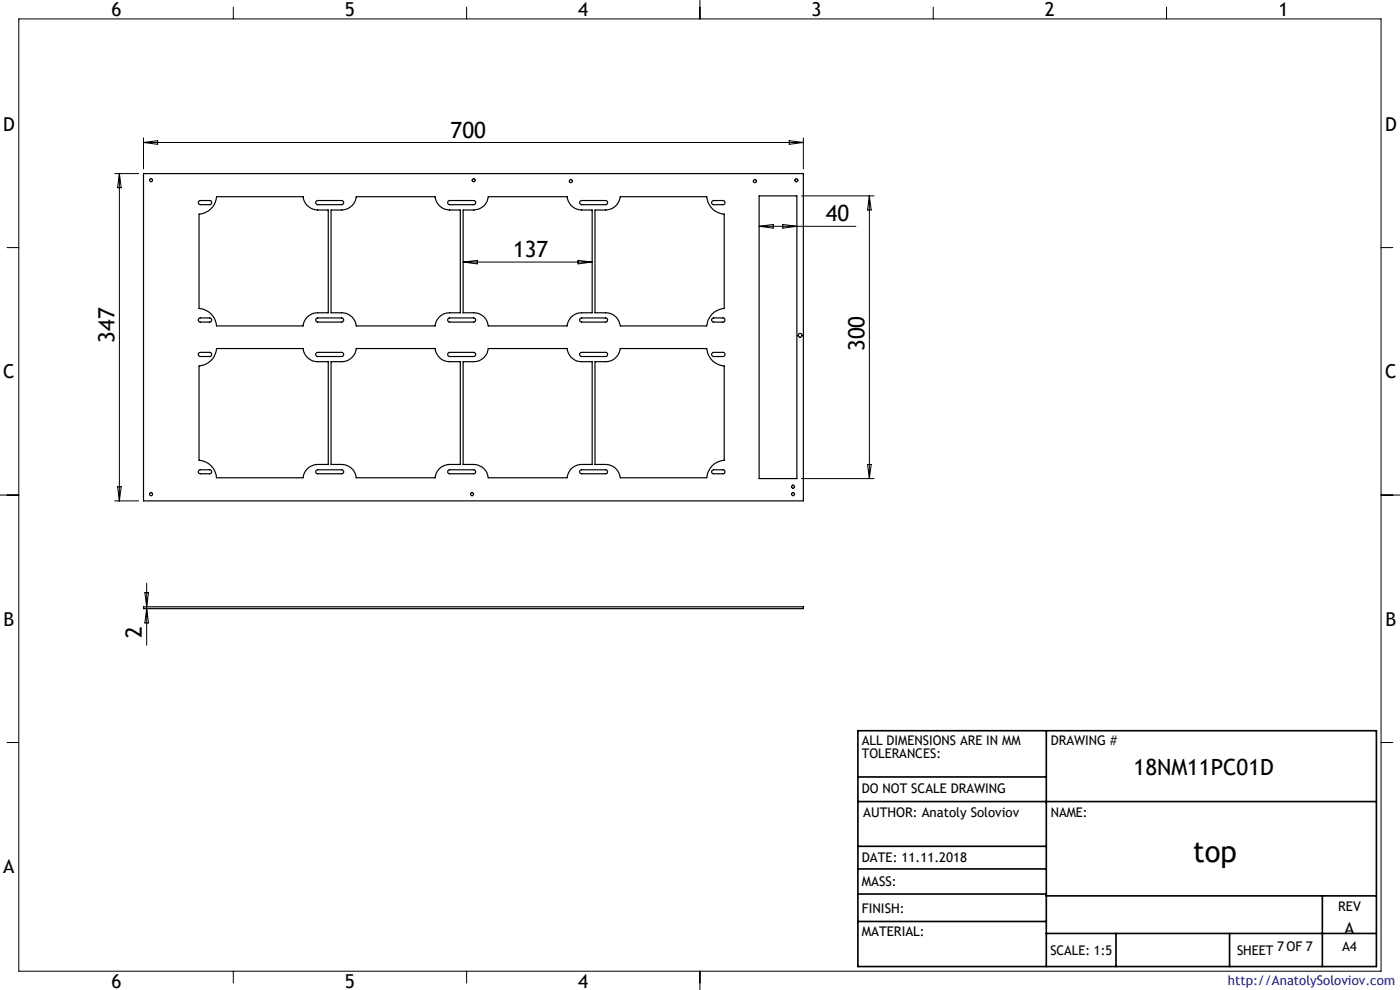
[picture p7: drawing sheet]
<svg xmlns="http://www.w3.org/2000/svg" width="297mm" height="210mm" viewBox="0 0 297 210" stroke-linecap="round" stroke-linejoin="round" font-family="sans-serif">
<g fill="none" stroke="#000" stroke-width=".21">
<path d="M4 4h289v202h-289zM49.5 1.5v2.5M99 1.5v2.5M148.5 0v4M198 1.5v2.5M247.5 1.5v2.5M24.3 36.8h5.1M25.3 36.8v69.4M25.3 36.8l.4 3h-.8zM30.4 29.2v6.6M30.4 30.2h140M30.4 30.2l3-.4v.8z"/>
<path d="M167.4 29.8l3 .4-3 .4zM170.4 29.2v6.6M1.5 52.5h2.5M98.2 55.6h27.4M98.2 55.6l3-.4v.8zM122.6 55.2l3 .4-3 .4zM161 48h20.6M161 48l3-.4v.8zM166.1 47.6l3 .4-3 .4zM170 41.5h15.4M184.4 41.5v60M184.4 41.5l.4 3h-.8z"/>
<path d="M293 52.5h2.5M184 98.5h.8l-.4 3zM0 105h4M24.3 106.2h5.1M24.9 103.2h.8l-.4 3zM170 101.5h15.4M293 105h4M30.7 125.7h.8l-.4 3zM31.1 123.7v13.2M31.1 129.1l.4 3h-.8zM1.5 157.5h2.5M293 157.5h2.5"/>
<path d="M49.5 206v2.5M99 206v2.5M148.5 206v4"/>
</g>
<g fill="none" stroke="#000" stroke-width=".35">
<path d="M182 155h110v50h-110zM222 155v50M182 170h110M182 164.8h40M182 179.5h40M182 195.5h40M182 189.6h40M182 184.3h40M222 190h70M222 198h70M236.7 198v7M260.8 198v7"/>
<path d="M280.5 190v15"/>
</g>
<g fill="none" stroke="#000" stroke-width=".25">
<path d="M30.4 36.8h140v69.4h-140zM42.2 42.7l.3-.2h2a.44 .44 0 0 1 .4 .5 .44 .44 0 0 1-.4 .4h-2.2l-.2-.4zM45.9 41.7h18.4a3.1 3.1 0 0 0 3.1 2.8h2.2v21.8a6.1 6.1 0 0 0-3.7 .4 3.1 3.1 0 0 0-1.6 2.4h-18.4a4 4 0 0 0-3.7-3.7v-20a4 4 0 0 0 3.7-3.7zM67.1 42.7l.3-.2h5.1a.44 .44 0 0 1 .4 .5 .44 .44 0 0 1-.4 .4h-5.1l-.4-.3zM70.2 44.5a6.4 6.4 0 0 0 3.7-.3 3.1 3.1 0 0 0 1.7-2.5h16.7a3.2 3.2 0 0 0 3.1 2.8h2.2v21.8a6.4 6.4 0 0 0-3.7 .4 3.3 3.3 0 0 0-1.6 2.4h-16.7a3 3 0 0 0-3.1-2.8h-2.3zM95.1 42.7l.3-.2h5.1a.44 .44 0 0 1 .4 .5 .44 .44 0 0 1-.4 .4h-5.1l-.4-.3zM98.2 44.5a6.4 6.4 0 0 0 3.8-.3 3.1 3.1 0 0 0 1.6-2.5h16.7a3.1 3.1 0 0 0 3.1 2.8h2.2v21.8a6.1 6.1 0 0 0-3.7 .4 3.3 3.3 0 0 0-1.6 2.4h-16.7a3 3 0 0 0-3.1-2.8h-2.3zM123.1 42.7l.3-.2h5.1a.44 .44 0 0 1 .4 .5 .44 .44 0 0 1-.4 .4h-5.1l-.4-.3zM126.2 44.5a6.4 6.4 0 0 0 3.8-.3 3.3 3.3 0 0 0 1.6-2.5h18.3a4 4 0 0 0 3.7 3.7v20a4 4 0 0 0-3.7 3.7h-18.3a3.1 3.1 0 0 0-3.1-2.8h-2.3zM151.1 42.7l.3-.2h2a.44 .44 0 0 1 .4 .5 .44 .44 0 0 1-.4 .4h-2.2l-.2-.4zM161 41.5h8.1v60h-8.1zM42.2 74.9l.3-.2h2a.44 .44 0 0 1 .4 .5 .44 .44 0 0 1-.4 .4h-2.2l-.2-.4z"/>
<path d="M42.2 67.6l.3-.2h2a.44 .44 0 0 1 .4 .5 .44 .44 0 0 1-.4 .4h-2.2l-.2-.4zM42.2 77.6a4 4 0 0 0 3.7-3.7h18.4a3.1 3.1 0 0 0 3.1 2.8h2.2v21.8a5.6 5.6 0 0 0-3.7 .4 2.93 2.93 0 0 0-1.6 2.4h-18.4a4 4 0 0 0-3.7-3.7zM67.1 74.9l.3-.2h5.1a.44 .44 0 0 1 .4 .5 .44 .44 0 0 1-.4 .4h-5.1l-.4-.3zM67.1 67.6l.3-.2h5.1a.44 .44 0 0 1 .4 .5 .44 .44 0 0 1-.4 .4h-5.1l-.4-.3zM70.2 76.7a6.1 6.1 0 0 0 3.7-.3l.5-.3a2.99 2.99 0 0 0 1.2-2.2h16.7a3.2 3.2 0 0 0 3.1 2.8h2.2v21.8a5.8 5.8 0 0 0-3.7 .4 3.1 3.1 0 0 0-1.6 2.4h-16.7a3.1 3.1 0 0 0-3.1-2.8h-2.3zM95.1 74.9l.3-.2h5.1a.44 .44 0 0 1 .4 .5 .44 .44 0 0 1-.4 .4h-5.1l-.4-.3zM95.1 67.6l.3-.2h5.1a.44 .44 0 0 1 .4 .5 .44 .44 0 0 1-.4 .4h-5.1l-.4-.3zM98.2 76.7a6.1 6.1 0 0 0 3.8-.3l.4-.3a2.99 2.99 0 0 0 1.2-2.2h16.7a3.1 3.1 0 0 0 3.1 2.8h2.2v21.8a5.6 5.6 0 0 0-3.7 .4 3.1 3.1 0 0 0-1.6 2.4h-16.7a3.1 3.1 0 0 0-3.1-2.8h-2.3zM123.1 74.9l.3-.2h5.1a.44 .44 0 0 1 .4 .5 .44 .44 0 0 1-.4 .4h-5.1l-.4-.3zM123.1 67.6l.3-.2h5.1a.44 .44 0 0 1 .4 .5 .44 .44 0 0 1-.4 .4h-5.1l-.4-.3zM126.2 76.7a6.2 6.2 0 0 0 3.8-.3l.7-.7a3.1 3.1 0 0 0 .9-1.8h18.3a4 4 0 0 0 3.7 3.7v20a4 4 0 0 0-3.7 3.7h-18.3a3.2 3.2 0 0 0-3.1-2.8h-2.3zM151.1 74.9l.3-.2h2a.44 .44 0 0 1 .4 .5 .44 .44 0 0 1-.4 .4h-2.2l-.2-.4z"/>
<path d="M151.1 67.6l.3-.2h2a.44 .44 0 0 1 .4 .5 .44 .44 0 0 1-.4 .4h-2.2l-.2-.4zM42.2 99.8l.3-.1h2a.42 .42 0 0 1 .4 .4 .42 .42 0 0 1-.4 .4h-2.2l-.2-.2zM67.1 99.8l.3-.1h5.1a.42 .42 0 0 1 .4 .4 .42 .42 0 0 1-.4 .4h-5.1l-.4-.2zM95.1 99.8l.3-.1h5.1a.42 .42 0 0 1 .4 .4 .42 .42 0 0 1-.4 .4h-5.1l-.4-.2zM123.1 99.8l.3-.1h5.1a.42 .42 0 0 1 .4 .4 .42 .42 0 0 1-.4 .4h-5.1l-.4-.2zM151.1 99.8l.3-.1h2a.42 .42 0 0 1 .4 .4 .42 .42 0 0 1-.4 .4h-2.2l-.2-.2zM30.4 128.7h140v.4h-140z"/>
<circle cx="32" cy="38.2" r=".32"/>
<circle cx="100.5" cy="38.2" r=".32"/>
<circle cx="121.1" cy="38.4" r=".32"/>
<circle cx="160.1" cy="38.4" r=".32"/>
<circle cx="168.9" cy="38.2" r=".31"/>
<circle cx="169.7" cy="71.1" r=".4"/>
<circle cx="32" cy="104.8" r=".33"/>
<circle cx="100.2" cy="104.8" r=".32"/>
<circle cx="168.2" cy="103.2" r=".32"/>
<circle cx="168.2" cy="104.8" r=".32"/>
</g>
<text font-size="6.3" x="253.1" y="182.9">top</text>
<g font-size="4.7">
<text x="95.6" y="29.2">700</text>
<text x="175.2" y="46.9">40</text>
<text x="108.9" y="54.6">137</text>
<text x="24.3" y="72.7" transform="rotate(-90 24.3 72.7)">347</text>
<text x="183.4" y="74.5" transform="rotate(-90 183.4 74.5)">300</text>
<text x="30.1" y="135.4" transform="rotate(-90 30.1 135.4)">2</text>
<text x="240.5" y="164.3">18NM11PC01D</text>
</g>
<g font-size="4.1">
<text x="23.7" y="3.4">6</text>
<text x="73.2" y="3.4">5</text>
<text x="122.7" y="3.4">4</text>
<text x="172.2" y="3.4">3</text>
<text x="221.7" y="3.4">2</text>
<text x="271.2" y="3.4">1</text>
<text x=".7" y="27.8">D</text>
<text x="293.8" y="27.8">D</text>
<text x=".7" y="80.3">C</text>
<text x="293.9" y="80.3">C</text>
<text x=".7" y="132.8">B</text>
<text x="293.9" y="132.8">B</text>
<text x=".7" y="185.3">A</text>
<text x="23.7" y="209.6">6</text>
<text x="73.2" y="209.6">5</text>
<text x="122.7" y="209.6">4</text>
</g>
<text font-size="3.5" x="285.2" y="198.1">A</text>
<g font-size="2.8">
<text x="182.8" y="158">ALL DIMENSIONS ARE IN MM</text>
<text x="182.8" y="160.8">TOLERANCES:</text>
<text x="222.9" y="157.9">DRAWING #</text>
<text x="182.8" y="168.2">DO NOT SCALE DRAWING</text>
<text x="183.1" y="173.4">AUTHOR: Anatoly Soloviov</text>
<text x="222.9" y="173.4">NAME:</text>
<text x="182.8" y="182.9">DATE: 11.11.2018</text>
<text x="182.8" y="188">MASS:</text>
<text x="182.8" y="193.6">FINISH:</text>
<text x="283.9" y="193.3">REV</text>
<text x="182.8" y="198.6">MATERIAL:</text>
<text x="222.8" y="202.7">SCALE: 1:5</text>
<text x="262.4" y="202.7">SHEET</text>
<text x="270.9" y="201.7">7 OF 7</text>
<text x="284.7" y="201.7">A4</text>
</g>
<text font-size="2.8" fill="#00f" x="260.5" y="209">http://AnatolySoloviov.com</text>
</svg>
